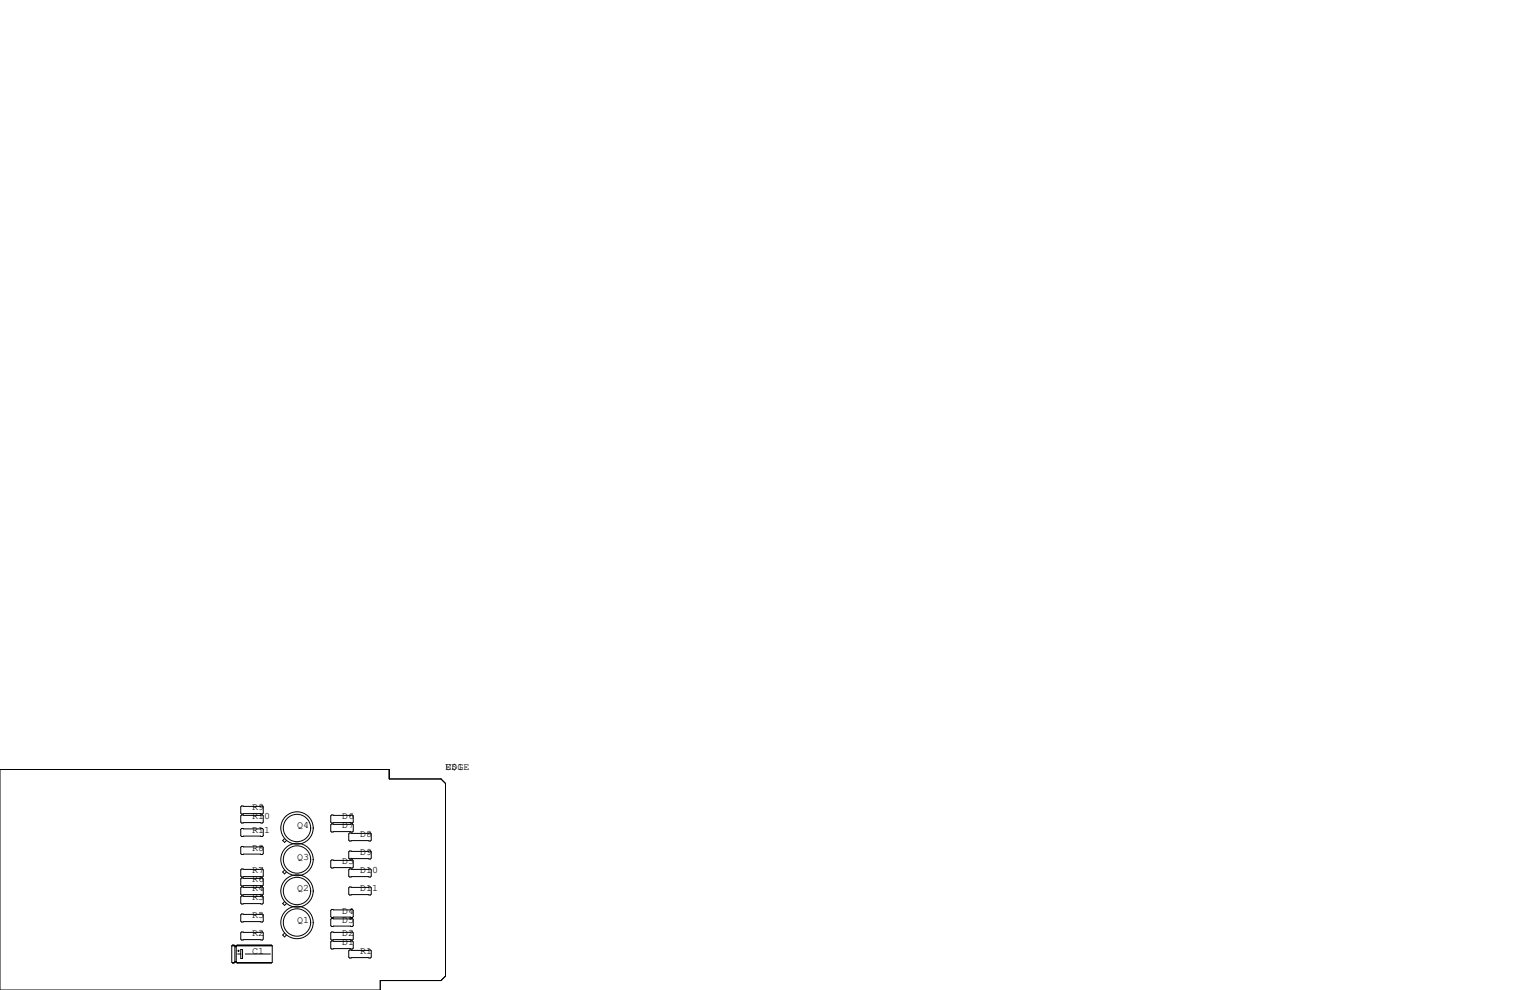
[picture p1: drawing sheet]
<svg xmlns="http://www.w3.org/2000/svg" width="432mm" height="279mm" viewBox="0 0 432 279" stroke-linecap="round" stroke-linejoin="round" font-family="sans-serif">
<g fill="none" stroke="#000" stroke-width=".28">
<path d="M0 217.2h109.9v2.6h14.6l1.2 1.3v54.4l-1.2 1.2h-17.2v2.7h-107.3zM68.2 227.5h5.8l.3 .2v1.8l-.3 .2h-5.8l-.3-.2v-1.8zM68.2 230h5.8l.3 .3v1.7l-.3 .3h-5.8l-.3-.3v-1.7zM68.2 233.8h5.8l.3 .3v1.7l-.3 .3h-5.8l-.3-.3v-1.7zM68.2 238.9h5.8l.3 .2v1.8l-.3 .3h-5.8l-.3-.3v-1.8zM80.3 236.7l-.5 .5 .5 .5 .5-.5M93.6 232.5h5.8l.3 .3v1.8l-.3 .2h-5.8l-.3-.2v-1.8zM93.6 230h5.8l.3 .3v1.7l-.3 .3h-5.8l-.3-.3v-1.7zM98.7 235.1h5.8l.3 .2v1.8l-.3 .3h-5.8l-.3-.3v-1.8zM67.9 245.5l.3-.3h5.8l.3 .3v1.8l-.3 .2h-5.8l-.3-.2zM67.9 248l.3-.2h5.8l.3 .2v1.8l-.3 .3h-5.8l-.3-.3zM67.9 250.6l.3-.3h5.8l.3 .3v1.7l-.3 .3h-5.8l-.3-.3z"/>
<path d="M67.9 253.1l.3-.2h5.8l.3 .2v1.8l-.3 .2h-5.8l-.3-.2zM67.9 258.2l.3-.3h5.8l.3 .3v1.8l-.3 .2h-5.8l-.3-.2zM80.3 254.5l-.5 .5 .5 .5 .5-.5M80.3 245.6l-.5 .5 .5 .5 .5-.5M93.3 256.9l.3-.2h5.8l.3 .2v1.8l-.3 .3h-5.8l-.3-.3zM93.3 259.5l.3-.3h5.8l.3 .3v1.7l-.3 .3h-5.8l-.3-.3zM93.6 242.7h5.8l.3 .3v1.7l-.3 .3h-5.8l-.3-.3v-1.7zM98.4 245.5l.3-.3h5.8l.3 .3v1.8l-.3 .2h-5.8l-.3-.2zM98.4 250.6l.3-.3h5.8l.3 .3v1.7l-.3 .3h-5.8l-.3-.3zM98.7 240.2h5.8l.3 .2v1.8l-.3 .2h-5.8l-.3-.2v-1.8zM65.4 267v4.5l.3 .3M65.4 267l.3-.3h.3l.3 .3v4.5"/>
<path d="M65.4 267h11.4M65.5 271.7h.7M65.7 266.8h.3M66 271.7l-.3 .1M66.3 267.2h.4M66.3 271.5l-.3 .3h-.3M66.3 271.5h.4M66.3 271.4h.4M66.4 267.1h.1M66.7 271.5l.2 .3M66.8 271.7h9.9M66.9 266.8h9.7"/>
<path d="M67.1 269.2h.8M67.1 268.4h.5M67.3 268.1v.5M67.9 263.3l.3-.3h5.8l.3 .3v1.7l-.3 .3h-5.8l-.3-.3zM67.9 268h.6v2.5h-.6zM69.2 269.2h7.1M76.6 271.7l-9.7 .1M76.8 267l-.2-.3h-9.7l-.2 .3v4.5M76.8 267v4.5l-.2 .3h-9.7M80.3 263.3l-.5 .6 .5 .5 .5-.5M93.3 263.3l.3-.3h5.8l.3 .3v1.7l-.3 .3h-5.8l-.3-.3zM93.3 265.8l.3-.2h5.8l.3 .2v1.8l-.3 .2h-5.8l-.3-.2z"/>
<path d="M98.4 268.4l.3-.3h5.8l.3 .3v1.7l-.3 .3h-5.8l-.3-.3z"/>
<circle cx="83.8" cy="233.7" r="3.9"/>
<circle cx="83.8" cy="233.7" r="4.6"/>
<circle cx="83.8" cy="251.5" r="4.6"/>
<circle cx="83.8" cy="251.5" r="3.9"/>
<circle cx="83.8" cy="242.6" r="4.6"/>
<circle cx="83.8" cy="242.6" r="3.9"/>
<circle cx="83.8" cy="260.3" r="4.6"/>
<circle cx="83.8" cy="260.3" r="3.9"/>
</g>
<g font-size="2.8">
<text x="125.7" y="217.2">U$1</text>
<text x="125.7" y="217.2">EDGE</text>
<text x="71.1" y="228.6">R9</text>
<text x="71.1" y="231.1">R10</text>
<text x="83.8" y="233.7">Q4</text>
<text x="96.5" y="231.1">D6</text>
<text x="96.5" y="233.7">D7</text>
<text x="71.1" y="234.9">R11</text>
<text x="101.6" y="236.2">D8</text>
<text x="71.1" y="240">R8</text>
<text x="83.8" y="242.6">Q3</text>
<text x="96.5" y="243.8">D3</text>
<text x="101.6" y="241.3">D9</text>
<text x="71.1" y="251.5">R4</text>
<text x="71.1" y="248.9">R6</text>
<text x="71.1" y="246.4">R7</text>
<text x="83.8" y="251.5">Q2</text>
<text x="101.6" y="246.4">D10</text>
<text x="101.6" y="251.5">D11</text>
<text x="71.1" y="254">R3</text>
<text x="96.5" y="257.8">D4</text>
<text x="71.1" y="259.1">R5</text>
<text x="83.8" y="260.3">Q1</text>
<text x="96.5" y="260.3">D5</text>
<text x="71.1" y="264.2">R2</text>
<text x="71.1" y="269.2">C1</text>
<text x="96.5" y="264.2">D2</text>
<text x="96.5" y="266.7">D1</text>
<text x="101.6" y="269.2">R1</text>
</g>
</svg>
